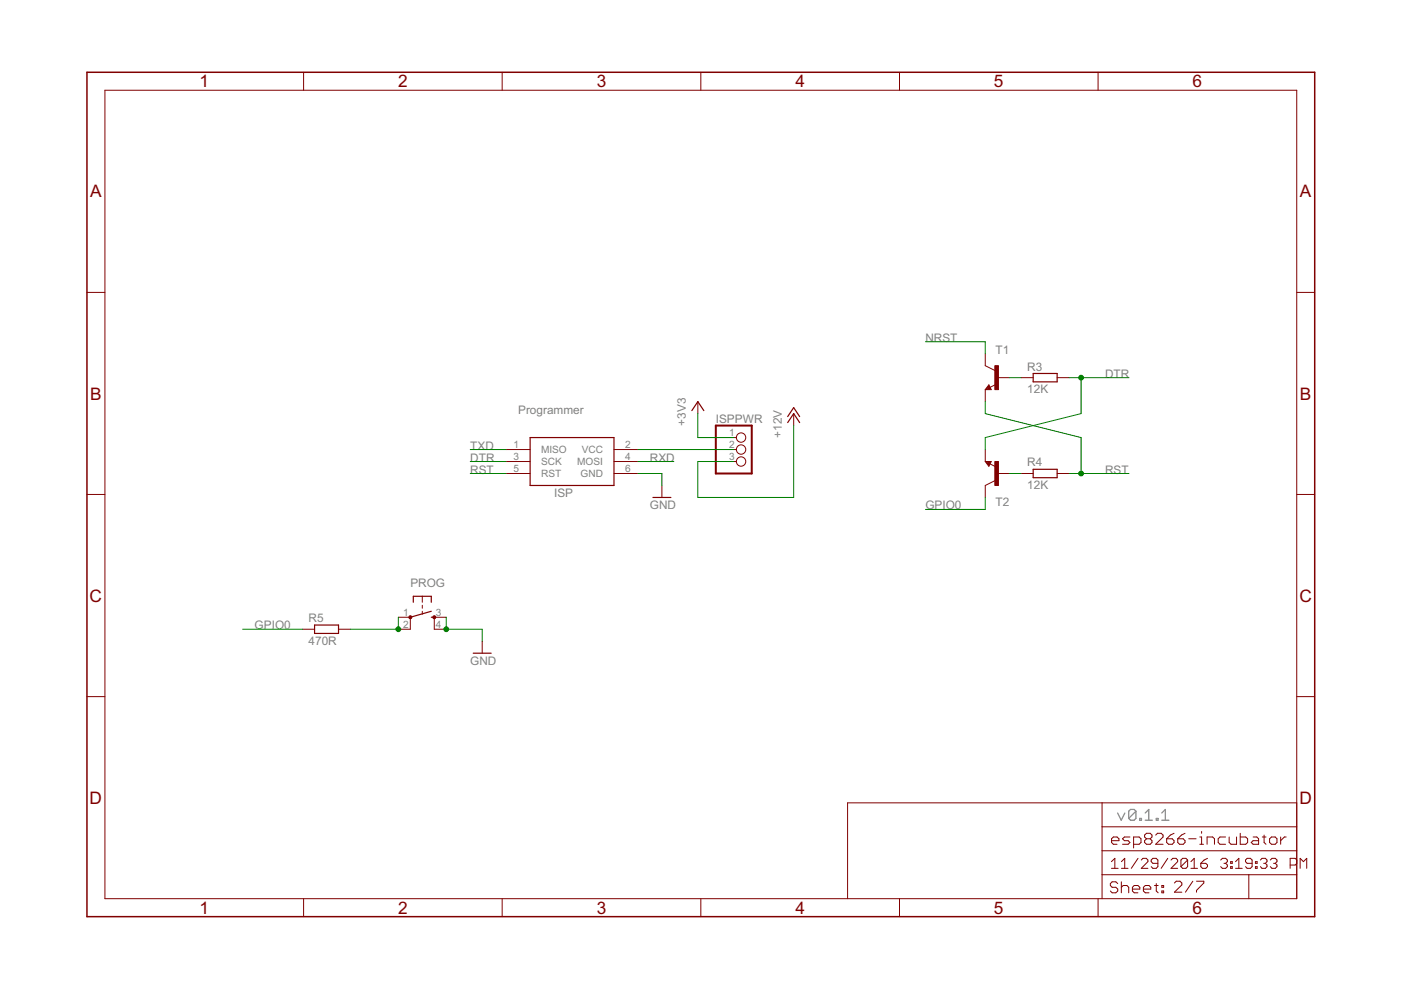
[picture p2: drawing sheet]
<svg xmlns="http://www.w3.org/2000/svg" width="297mm" height="210mm" viewBox="0 0 297 210" stroke-linecap="round" stroke-linejoin="round" font-family="sans-serif">
<path d="M237 172.4l.7 1.5 .8-1.5M240.8 172l-.3-.4h-.8l-.4 .4v1.5M240.8 172v1.5l-.3 .4h-.8l-.4-.4M240.8 172l-1.5 1.5M241.6 173.5h.4v.4h-.4zM242.8 173.9h1.5M242.8 172.4l.8-.8v2.3M245.2 173.5h.3v.4h-.3zM246.3 173.9h1.5M246.3 172.4l.8-.8v2.3" fill="none" stroke="#808080" stroke-width=".25"/>
<g fill="none" stroke="#800000" stroke-width=".21">
<path d="M22.2 19.1h252.7v171.4h-252.7zM64.4 15.3v3.8M106.5 15.3v3.8M148.6 15.3v3.8M190.7 15.3v3.8M232.8 15.3v3.8M18.4 62h3.8M208.9 75v2.5l2 1M274.9 62h3.8M107.3 95.3h5.1M107.3 97.9h5.1M130.2 95.3h5.1"/>
<path d="M130.2 97.9h5.1M148 85.2v2.5M155.6 92.8h.5M155.6 95.3h.5M155.6 97.9h.5M168.3 87.7v2.5M208.9 97.9h1.3l-.5 1zM208.9 82.6v2.6M208.9 95.3v2.6M209.7 81.6l.5 1h-1.3zM209.9 98.4l1.2 .6M211.1 81.5l-1.2 .6"/>
<path d="M211.4 80.1h2.6M216.5 80.1h2.6M224.1 80.1h2.6M18.4 104.8h3.8M107.3 100.4h5.1M130.2 100.4h5.1M140.3 102.9v2.6M210.9 101.9l-2 1v2.6M211.4 100.4h2.6M216.5 100.4h2.6M224.1 100.4h2.6M274.9 104.8h3.8"/>
<path d="M64.2 133.4h2.5M71.8 133.4h2.5M84.5 130.9h2.5v2.5h-2.5M89.5 126.4v1.3M89.5 128.3v.7M89.5 129.6v.6M94.6 130.9h-2.5v2.5h2.5M102.2 136v2.5M18.4 147.7h3.8M274.9 147.7h3.8M233.7 170.2v20.3M233.7 175.3h41.2"/>
<path d="M235.7 178.2h1.5v-.4l-.4-.3h-.7l-.4 .3v.8l.4 .4h.7M239.6 177.5h-1.2l-.4 .3 .4 .4h.8l.4 .4-.4 .4h-1.2M240.3 179h1.2l.4-.4v-.8l-.4-.3h-1.2v2.3M243.1 177.8l-.4 .4v.4l.4 .4h.8l.3-.4v-.4l-.3-.4M243.1 177.8l-.4-.3v-.4l.4-.4h.8l.3 .4v.4l-.3 .3M243.1 177.8h.8M245 177.1l.4-.4h.8l.4 .4v.4l-1.6 1.5h1.6M247.4 177.8h1.1l.4 .4v.4l-.4 .4h-.7l-.4-.4zM248.9 176.7l-.8 .4-.7 .7M249.7 177.8h1.2l.3 .4v.4l-.3 .4h-.8l-.4-.4zM251.2 176.7l-.7 .4-.8 .7M252 177.8h1.6"/>
<path d="M254.4 179h.8M254.4 177.5h.4v1.5M254.8 176.3v.4M255.9 179v-1.5h1.2l.4 .3v1.2M259.8 177.5h-1.1l-.4 .3v.8l.4 .4h1.1M260.6 177.5v1.1l.4 .4h1.2v-1.5M263 176.7v2.3h1.1l.4-.4v-.8l-.4-.3h-1.1M265.7 177.5h.8l.3 .3v1.2h-1.1l-.4-.4 .4-.4h1.1M267.6 177.5h.8M268 177.1v1.5l.4 .4M269.2 177.8l.4-.3h.8l.3 .3v.8l-.3 .4h-.8l-.4-.4zM271.5 177.5v1.5"/>
<path d="M272.7 177.5h-.4l-.8 .7M274.9 170.2h-95.2v20.3M64.4 190.5v3.9M106.5 190.5v3.9M148.6 190.5v3.9M190.7 190.5v3.9M232.8 190.5v3.9M233.7 185.5h41.2M233.7 180.4h41.2M235.6 182.7l.8-.7v2.1M235.6 184.1h1.5M237 187.3l-.4-.3h-.8l-.4 .3v.4l.4 .4h.8l.4 .4v.4l-.4 .4h-.8l-.4-.4"/>
<path d="M237.7 187v2.3M237.7 188.1l.4-.4h.8l.4 .4v1.2M237.8 184.1h1.4M237.8 182.7l.7-.7v2.1M240.1 188.5h1.6v-.4l-.4-.4h-.8l-.4 .4v.8l.4 .4h.8M241.3 182l-1.4 2.1M242 182.4l.3-.4h.7l.4 .4v.3l-1.4 1.4h1.4M242.4 188.5h1.6v-.4l-.4-.4h-.8l-.4 .4v.8l.4 .4h.8M244.8 187.7h.8M245.2 187.3v1.6l.4 .4M245.5 183h-1.1l-.3-.3v-.3l.3-.4h.7l.4 .4v1.3l-.4 .4h-.7l-.3-.4M246.3 187.7h.4v.4h-.4z"/>
<path d="M246.3 188.9h.4v.4h-.4zM247.6 182l-1.4 2.1M248.3 182.4l.3-.4h.7l.4 .4v.3l-1.4 1.4h1.4M249 187.2l.4-.4h.8l.4 .4v.4l-1.6 1.6h1.6M251.8 182.4v1.3l-.4 .4h-.7l-.3-.4M251.8 182.4l-.4-.4h-.7l-.3 .4v1.3M251.8 182.4l-1.4 1.3M252.5 184.1h1.4M252.5 182.7l.7-.7v2.1M252.9 186.8l-1.6 2.4M253.7 186.8h1.5v.4l-1.5 1.6v.4M254.6 183h1.1l.3 .4v.3l-.3 .4h-.7l-.4-.4z"/>
<path d="M256 182l-.7 .4-.7 .6M258.8 182.4l.4-.4h.7l.3 .4v.3l-.3 .3M259.5 183h.4M259.9 183l.3 .4v.3l-.3 .4h-.7l-.4-.4M260.9 183.7h.4v.4h-.4zM260.9 182.7h.4v.3h-.4zM262 184.1h1.4M262 182.7l.7-.7v2.1M264.8 185.5v5M265.5 183h-1.1l-.3-.3v-.3l.3-.4h.7l.4 .4v1.3l-.4 .4h-.7l-.3-.4M266.2 183.7h.3v.4h-.3zM266.2 182.7h.3v.3h-.3z"/>
<path d="M267.2 182.4l.4-.4h.7l.3 .4v.3l-.3 .3M267.9 183h.4M268.3 183l.3 .4v.3l-.3 .4h-.7l-.4-.4M269.3 182.4l.4-.4h.7l.3 .4v.3l-.3 .3M270 183h.4M270.4 183l.3 .4v.3l-.3 .4h-.7l-.4-.4M275 182.4l-.4-.4h-1.1v2.1M275 183l-.4 .4h-1.1M275.7 184.1v-2.1l.7 .7 .7-.7v2.1"/>
<circle cx="157.1" cy="92.8" r=".99"/>
<circle cx="157.1" cy="95.3" r=".99"/>
<circle cx="157.1" cy="97.9" r=".99"/>
</g>
<path d="M18.4 15.3h260.3v179.1h-260.3z" fill="none" stroke="#800000" stroke-width=".32"/>
<g fill="none" stroke="#800000" stroke-width=".25">
<path d="M219.1 79.2h5v1.8h-5zM112.4 92.8h17.8v10.1h-17.8zM146.7 87.1l1.3-1.9 1.2 1.9M167 89.6l1.3-1.9 1.2 1.9M167 88.3l1.3-1.9 1.2 1.9M209.7 82.1l-.2 .3h.4l-.2-.5-.6 .6h.8M209.9 98h-.8l.6 .6 .2-.5h-.4l.2 .3M219.1 99.5h5v1.8h-5zM138.4 105.5h3.8M66.7 132.5h5.1v1.8h-5.1zM87.6 127.7v-1.3h3.8v1.3M91.4 130.9h.7"/>
<path d="M91.4 129.6l-4.4 1.3M100.3 138.5h3.8"/>
</g>
<path d="M151.8 90.2h7.6v10.2h-7.6z" fill="none" stroke="#800000" stroke-width=".42"/>
<g fill="#800000" stroke="#800000" stroke-width=".21">
<path d="M210.9 97.9h.8v5h-.8z"/>
<path d="M210.9 77.5h.8v5.1h-.8z"/>
</g>
<g fill="#800000" stroke="#800000" stroke-width=".21">
<circle cx="87" cy="130.9" r=".33"/>
<circle cx="92.1" cy="130.9" r=".33"/>
</g>
<g fill="none" stroke="#008000" stroke-width=".21">
<path d="M196.2 72.5h12.7v2.5M99.7 95.3h7.6M99.7 97.9h7.6M135.3 95.3h20.3M135.3 97.9h7.6M148 87.7v5.1h7.6M168.3 90.2v15.3h-20.3v-7.6h7.6M208.9 85.2v2.5l20.3 5.1v7.6M214 80.1h2.5M226.7 80.1h12.7M229.2 80.1v7.6l-20.3 5.1v2.5M99.7 100.4h7.6"/>
<path d="M135.3 100.4h5v2.5M208.9 105.5v2.5h-12.7M214 100.4h2.5M226.7 100.4h12.7M51.5 133.4h12.7M84.5 130.9v2.5h-10.2M94.6 130.9v2.5h7.6v2.6"/>
</g>
<g fill="#008000" stroke="#008000" stroke-width=".21">
<circle cx="94.6" cy="133.4" r=".51"/>
<circle cx="229.2" cy="80.1" r=".51"/>
<circle cx="229.2" cy="100.4" r=".51"/>
<circle cx="84.5" cy="133.4" r=".51"/>
</g>
<g font-size="4.1" fill="#800000">
<text x="42.3" y="18.5">1</text>
<text x="84.4" y="18.5">2</text>
<text x="126.5" y="18.5">3</text>
<text x="168.6" y="18.5">4</text>
<text x="210.7" y="18.5">5</text>
<text x="252.9" y="18.5">6</text>
<text x="19.1" y="41.9">A</text>
<text x="275.6" y="41.9">A</text>
<text x="19.1" y="84.7">B</text>
<text x="275.6" y="84.7">B</text>
<text x="19" y="127.6">C</text>
<text x="275.5" y="127.6">C</text>
<text x="19" y="170.4">D</text>
<text x="275.5" y="170.4">D</text>
<text x="42.3" y="193.7">1</text>
<text x="84.4" y="193.7">2</text>
<text x="126.5" y="193.7">3</text>
<text x="168.6" y="193.7">4</text>
<text x="210.7" y="193.7">5</text>
<text x="252.9" y="193.7">6</text>
</g>
<g font-size="2.8" fill="#808080">
<text x="196.2" y="72.5">NRST</text>
<text x="211" y="75">T1</text>
<text x="217.8" y="83.4">12K</text>
<text x="217.8" y="78.6">R3</text>
<text x="234.3" y="80.1">DTR</text>
<text x="109.9" y="87.7">Programmer</text>
<text x="151.8" y="89.6">ISPPWR</text>
<text x="99.7" y="95.3">TXD</text>
<text x="145.4" y="90.2" transform="rotate(-90 145.4 90.2)">+3V3</text>
<text x="165.7" y="92.8" transform="rotate(-90 165.7 92.8)">+12V</text>
<text x="99.7" y="97.9">DTR</text>
<text x="99.7" y="100.4">RST</text>
<text x="137.8" y="97.9">RXD</text>
<text x="217.8" y="98.9">R4</text>
<text x="234.3" y="100.4">RST</text>
<text x="117.5" y="105.5">ISP</text>
<text x="211" y="107.3">T2</text>
<text x="217.8" y="103.7">12K</text>
<text x="137.8" y="108">GND</text>
<text x="196.2" y="108">GPIO0</text>
<text x="87" y="124.5">PROG</text>
<text x="65.4" y="131.9">R5</text>
<text x="54" y="133.4">GPIO0</text>
<text x="65.4" y="136.7">470R</text>
<text x="99.7" y="141">GND</text>
</g>
<g font-size="2.4" fill="#808080">
<text x="108.9" y="95">1</text>
<text x="132.5" y="95">2</text>
<text x="154.6" y="92.4">1</text>
<text x="154.6" y="95">2</text>
<text x="108.9" y="97.5">3</text>
<text x="108.9" y="100">5</text>
<text x="114.7" y="96.1">MISO</text>
<text x="114.7" y="98.6">SCK</text>
<text x="114.7" y="101.2">RST</text>
<text x="122.4" y="98.6">MOSI</text>
<text x="123.1" y="101.2">GND</text>
<text x="123.3" y="96.1">VCC</text>
<text x="132.5" y="100">6</text>
<text x="132.5" y="97.5">4</text>
<text x="154.6" y="97.5">3</text>
<text x="85.5" y="130.5">1</text>
<text x="92.4" y="130.5">3</text>
<text x="85.5" y="133.1">2</text>
<text x="92.4" y="133.1">4</text>
</g>
</svg>
